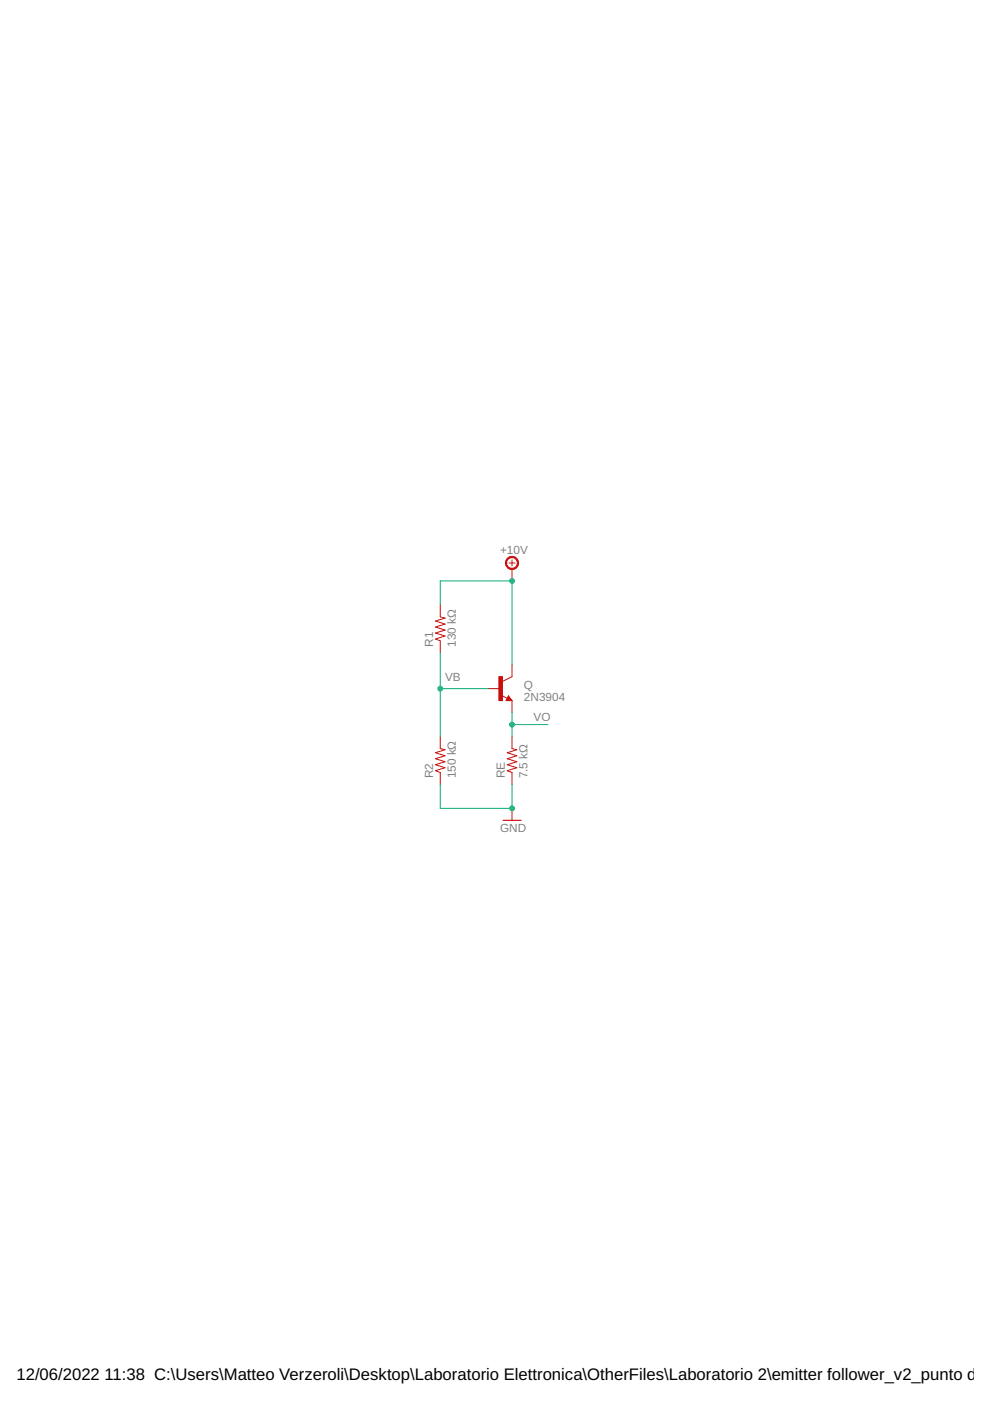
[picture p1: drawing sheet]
<svg xmlns="http://www.w3.org/2000/svg" width="210mm" height="297mm" viewBox="0 0 210 297" stroke-linecap="round" stroke-linejoin="round" font-family="sans-serif">
<path d="M107.9 119.4h1.3M108.6 118.7v1.3M93.3 128.2v2.6l1.1 .2-2.1 .7 2.1 .6-2.1 .6 2.1 .7-2.1 .6 2.1 .7-2.1 .6 1 .4v2.5M108.6 120.6v2.6M93.3 156.2v2.5l1.1 .3-2.1 .6 2.1 .6-2.1 .7 2.1 .6-2.1 .6 2.1 .7-2.1 .6 1 .4v2.5M103.5 146h2.5M106.3 147.4l1.2 .7M107.8 147.5l.8 1h-1.3zM108.6 140.9v2.6l-2.1 1M108.6 148.5v2.6M108.6 156.2v2.5l1 .3-2.1 .6 2.1 .6-2.1 .7 2.1 .6-2.1 .6 2.1 .7-2.1 .6 1.1 .4v2.5M108.6 171.4v2.5" fill="none" stroke="#c90d0c" stroke-width=".21"/>
<path d="M107.8 148l.1 .3h-.4l.3-.5 .5 .6h-.8M106.7 173.9h3.8" fill="none" stroke="#c90d0c" stroke-width=".25"/>
<path d="M105.8 143.5h.7v5h-.7z" fill="#c90d0c" stroke="#c90d0c" stroke-width=".21"/>
<path d="M107.5 118.4a1.39 1.39 0 0 1 2.3 .2 1.39 1.39 0 0 1-.9 2.1 1.39 1.39 0 0 1-1.7-1.3h.2a1.14 1.14 0 0 1 1.7-1 1.14 1.14 0 0 1 .1 1.9 1.14 1.14 0 0 1-1.8-.6v-.3h-.2z" fill-rule="evenodd" fill="#c90d0c" stroke="#c90d0c" stroke-width=".21"/>
<path d="M93.3 128.2v-5h15.3v17.7M93.3 138.4v17.8M93.3 146h10.2M108.6 151.1v5.1M108.6 153.6h7.6M93.3 166.3v5.1h15.3v-5.1" fill="none" stroke="#0dab76" stroke-width=".21"/>
<g fill="#0dab76" stroke="#0dab76" stroke-width=".21">
<circle cx="108.6" cy="153.6" r=".51"/>
<circle cx="93.3" cy="146" r=".51"/>
<circle cx="108.6" cy="171.4" r=".51"/>
<circle cx="108.6" cy="123.2" r=".51"/>
</g>
<g font-size="3.5">
<text x="3.5" y="292.5">12/06/2022</text>
<text x="22.2" y="292.5">11:38 C:\Users\Matteo Verzeroli\Desktop\Laboratorio Elettronica\OtherFiles\Laboratorio 2\emitter follower_v2_punto di la</text>
</g>
<g font-size="2.5" fill="#808080">
<text x="106" y="117.5">+10V</text>
<text x="91.8" y="137.1" transform="rotate(-90 91.8 137.1)">R1</text>
<text x="96.6" y="137.1" transform="rotate(-90 96.6 137.1)">130 kΩ</text>
<text x="94.4" y="144.5">VB</text>
<text x="111.1" y="148.6">2N3904</text>
<text x="111.1" y="146">Q</text>
<text x="113.1" y="152.9">VO</text>
<text x="91.8" y="165.1" transform="rotate(-90 91.8 165.1)">R2</text>
<text x="96.6" y="165.1" transform="rotate(-90 96.6 165.1)">150 kΩ</text>
<text x="107.1" y="165.1" transform="rotate(-90 107.1 165.1)">RE</text>
<text x="111.9" y="165.1" transform="rotate(-90 111.9 165.1)">7.5 kΩ</text>
<text x="106" y="176.5">GND</text>
</g>
</svg>
